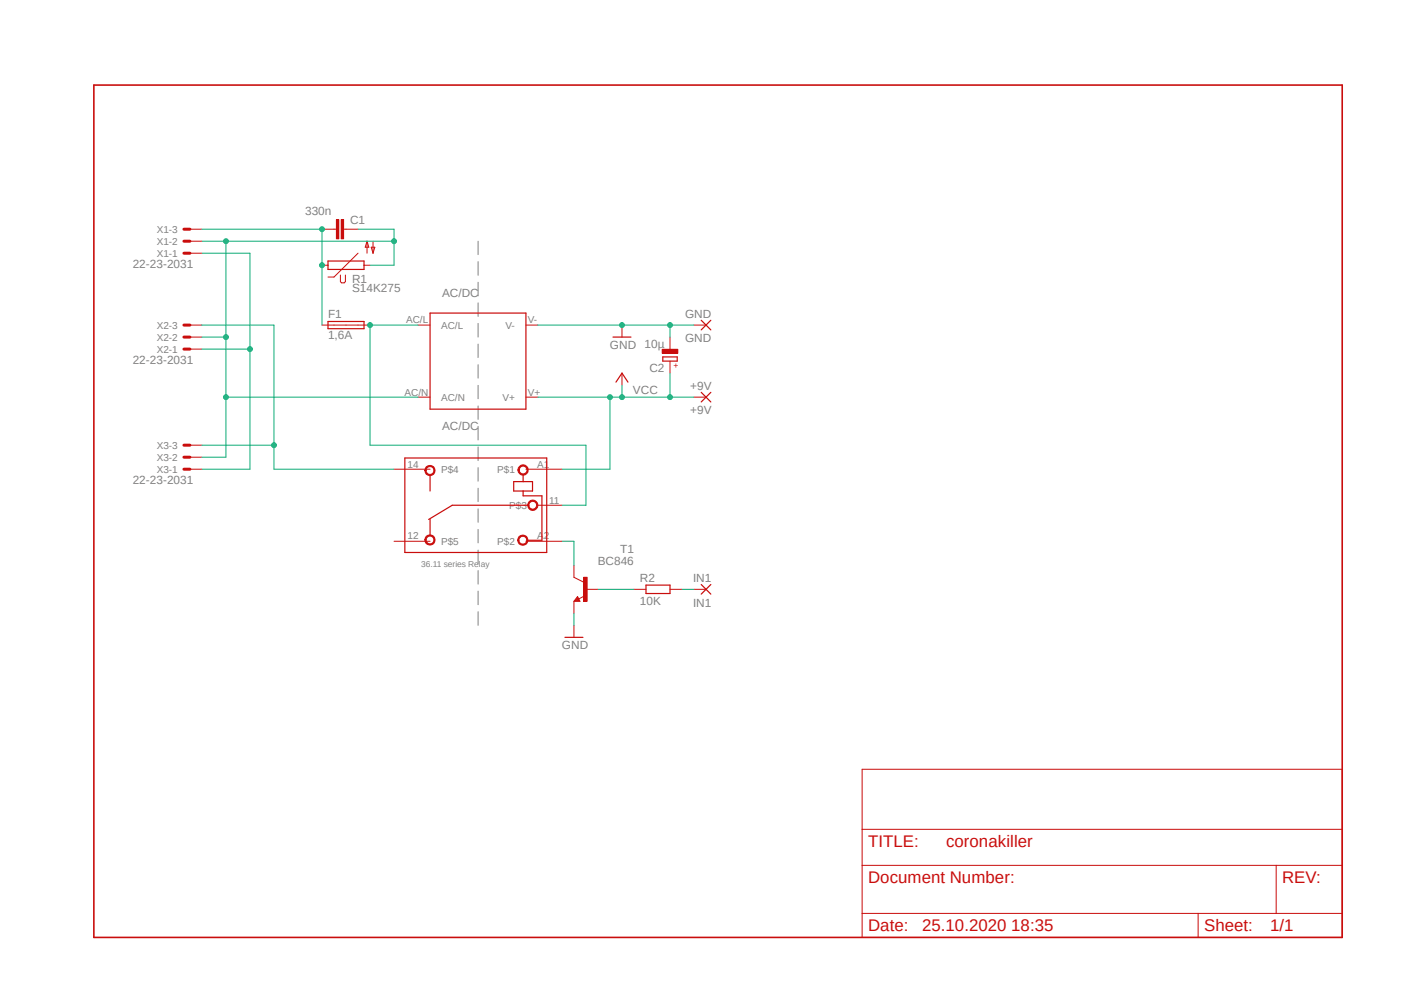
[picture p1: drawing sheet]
<svg xmlns="http://www.w3.org/2000/svg" width="297mm" height="210mm" viewBox="0 0 297 210" stroke-linecap="round" stroke-linejoin="round" font-family="sans-serif">
<path d="M19.3 17.7l265 181.1M284.3 17.7l-265 181.1" fill="none" stroke="#fff" stroke-width=".21"/>
<g fill="none" stroke="#808080" stroke-width=".21">
<path d="M101.1 51v2.8M101.1 55.3v2.9M101.1 59.7v2.9M101.1 64.1v2.8M101.1 68.4v2.9M101.1 72.8v2.8M101.1 77.1v2.9M101.1 81.5v2.8M101.1 85.9v2.8M101.1 90.2v2.8M101.1 94.5v2.9M101.1 98.9v2.9"/>
<path d="M101.1 103.3v2.8M101.1 107.6v2.8M101.1 112v2.8M101.1 116.3v2.9M101.1 120.6v2.9M101.1 125v2.9M101.1 129.4v2.8"/>
</g>
<path d="M19.9 18h264v180.2h-264z" fill="none" stroke="#c90d0c" stroke-width=".34"/>
<g fill="none" stroke="#c90d0c" stroke-width=".21">
<path d="M40.2 53.6h2.5M40.2 51h2.5M40.2 48.5h2.5M70.7 48.5h.5M72.7 48.5h.5M40.2 73.8h2.5M40.2 71.3h2.5M40.2 68.7h2.5M40.2 99.2h2.5M40.2 96.7h2.5M40.2 94.1h2.5M182.4 162.7h101.5v35.5h-101.5z"/>
<path d="M182.4 175.4h101.5M182.4 183h101.5M182.4 193.2h101.5M253.4 193.2v5M270 183v10.2"/>
</g>
<path d="M38.9 53.6h1.3M38.9 51h1.3M38.9 48.5h1.3M38.9 73.8h1.3M38.9 71.3h1.3M38.9 68.7h1.3M38.9 99.2h1.3M38.9 96.7h1.3M38.9 94.1h1.3" fill="none" stroke="#c90d0c" stroke-width=".63"/>
<path d="M71.2 46.4h.5v4.1h-.5z" fill-rule="evenodd" fill="#c90d0c"/>
<path d="M71.2 46.4h.5v4.1h-.5z" fill="none" stroke="#c90d0c" stroke-width=".21"/>
<path d="M72.2 46.4h.5v4.1h-.5z" fill-rule="evenodd" fill="#c90d0c"/>
<g fill="none" stroke="#c90d0c" stroke-width=".21">
<path d="M68.1 48.5h2.6M68.1 56.1h1.3M72 58.2v1.4l.3 .2h.5l.3-.2v-1.4M72.2 46.4h.5v4.1h-.5zM73.2 48.5h2.5M75.7 53.6l-5 5h-1.3M77 56.1h1.3M77.6 51l.4 1.3h-.7zM77.6 51v2.6M78.5 52.3h.8l-.4 1.3zM78.9 51v2.6M68.1 68.7h10.2"/>
<path d="M88.4 68.7h2.6M111.3 68.7h2.5M131.6 68.7v2.6M131.6 78.9v2.5M88.4 84h2.6M111.3 84h2.5"/>
</g>
<path d="M69.4 55.2h7.6v1.8h-7.6zM69.4 68h7.6v1.5h-7.6zM91 66.2h20.3v20.3h-20.3zM129.7 71.3h3.8M85.6 96.9h30.1v19.9h-30.1zM130.3 80.8l1.3-1.9 1.2 1.9M91 100.5v3.3M91 109.9v3.3M108.7 101.9h3.9v1.9h-3.9zM110.7 100.5v1.4M110.7 103.8v1.1h3.9v9.4h-3M111.6 106.8h-15.9l-5 3.1" fill="none" stroke="#c90d0c" stroke-width=".25"/>
<path d="M111.9 106.1a1.08 1.08 0 0 1 1.7 .2 1.08 1.08 0 0 1-.6 1.6 1.08 1.08 0 0 1-1.4-1.1h.3a.83 .83 0 0 1 1.2-.7 .83 .83 0 0 1 .2 1.4 .83 .83 0 0 1-1.4-.4v-.3h-.3z" fill-rule="evenodd" fill="#c90d0c"/>
<path d="M111.9 106.1a1.08 1.08 0 0 1 1.7 .2 1.08 1.08 0 0 1-.6 1.6 1.08 1.08 0 0 1-1.4-1.1h.3a.83 .83 0 0 1 1.2-.7 .83 .83 0 0 1 .2 1.4 .83 .83 0 0 1-1.4-.4v-.3h-.3z" fill="none" stroke="#c90d0c" stroke-width=".21"/>
<path d="M90.2 98.7a1.08 1.08 0 0 1 1.7 .2 1.08 1.08 0 0 1-.6 1.6 1.08 1.08 0 0 1-1.4-1h.2a.85 .85 0 0 1 1.3-.7 .85 .85 0 0 1 .1 1.4 .85 .85 0 0 1-1.3-.4l-.1-.3h-.2z" fill-rule="evenodd" fill="#c90d0c"/>
<path d="M90.2 98.7a1.08 1.08 0 0 1 1.7 .2 1.08 1.08 0 0 1-.6 1.6 1.08 1.08 0 0 1-1.4-1h.2a.85 .85 0 0 1 1.3-.7 .85 .85 0 0 1 .1 1.4 .85 .85 0 0 1-1.3-.4l-.1-.3h-.2z" fill="none" stroke="#c90d0c" stroke-width=".21"/>
<path d="M90.2 113.4a1.08 1.08 0 0 1 1.7 .2 1.08 1.08 0 0 1-.6 1.6 1.08 1.08 0 0 1-1.4-1h.2a.85 .85 0 0 1 1.3-.7 .85 .85 0 0 1 .1 1.4 .85 .85 0 0 1-1.3-.4l-.1-.3h-.2z" fill-rule="evenodd" fill="#c90d0c"/>
<path d="M90.2 113.4a1.08 1.08 0 0 1 1.7 .2 1.08 1.08 0 0 1-.6 1.6 1.08 1.08 0 0 1-1.4-1h.2a.85 .85 0 0 1 1.3-.7 .85 .85 0 0 1 .1 1.4 .85 .85 0 0 1-1.3-.4l-.1-.3h-.2z" fill="none" stroke="#c90d0c" stroke-width=".21"/>
<path d="M109.9 98.6a1.1 1.1 0 0 1 1.7 .3 1.1 1.1 0 0 1-.7 1.6 1.1 1.1 0 0 1-1.3-1.1h.2a.83 .83 0 0 1 1.1-.8 .83 .83 0 0 1 .4 1.3 .83 .83 0 0 1-1.4-.2l-.1-.3h-.2z" fill-rule="evenodd" fill="#c90d0c"/>
<path d="M109.9 98.6a1.1 1.1 0 0 1 1.7 .3 1.1 1.1 0 0 1-.7 1.6 1.1 1.1 0 0 1-1.3-1.1h.2a.83 .83 0 0 1 1.1-.8 .83 .83 0 0 1 .4 1.3 .83 .83 0 0 1-1.4-.2l-.1-.3h-.2z" fill="none" stroke="#c90d0c" stroke-width=".21"/>
<path d="M109.8 113.5a1.08 1.08 0 0 1 1.7 .1 1.08 1.08 0 0 1-.6 1.6 1.08 1.08 0 0 1-1.4-.9h.3a.85 .85 0 0 1 1.2-.8 .85 .85 0 0 1 .2 1.4 .85 .85 0 0 1-1.4-.3v-.3h-.3z" fill-rule="evenodd" fill="#c90d0c"/>
<path d="M83.4 99.2h7.6M111.3 99.2h7.6M83.4 114.5h7.6M109.8 113.5a1.08 1.08 0 0 1 1.7 .1 1.08 1.08 0 0 1-.6 1.6 1.08 1.08 0 0 1-1.4-.9h.3a.85 .85 0 0 1 1.2-.8 .85 .85 0 0 1 .2 1.4 .85 .85 0 0 1-1.4-.3v-.3h-.3zM111.3 114.5h7.6M113.8 106.8h5.1M121.4 122.1l2 1M122.2 126.2l.5 1h-1.3zM123.7 126l-1.3 .7" fill="none" stroke="#c90d0c" stroke-width=".21"/>
<path d="M122.2 126.7l-.2 .2h.4l-.2-.5-.5 .6h.7" fill="none" stroke="#c90d0c" stroke-width=".25"/>
<path d="M123.4 122.1h.8v5.1h-.8z" fill-rule="evenodd" fill="#c90d0c"/>
<path d="M146.8 68.7h2.6M146.8 84h2.6M121.4 119.5v2.6M121.4 127.2v2.5M121.4 132.2v2.6M123.4 122.1h.8v5.1h-.8zM124 124.6h2.5M134.1 124.6h2.6M141.7 124.6h2.6M146.8 124.6h2.6" fill="none" stroke="#c90d0c" stroke-width=".21"/>
<path d="M140.2 75.5h3.1v.9h-3.1zM148.3 67.7l2.1 2.1M150.4 67.7l-2.1 2.1M148.3 83l2.1 2M150.4 83l-2.1 2M119.5 134.8h3.8M136.7 123.7h5v1.8h-5zM148.3 123.6l2.1 2M150.4 123.6l-2.1 2" fill="none" stroke="#c90d0c" stroke-width=".25"/>
<path d="M140.1 73.9h3.3v.8h-3.3z" fill-rule="evenodd" fill="#c90d0c"/>
<path d="M140.1 73.9h3.3v.8h-3.3zM141.7 71.3v2.5M141.7 76.4v2.5" fill="none" stroke="#c90d0c" stroke-width=".21"/>
<path d="M42.7 51h5.1v45.7h-5.1M42.7 71.3h5.1" fill="none" stroke="#0dab76" stroke-width=".21"/>
<circle cx="47.8" cy="71.3" r=".51" fill="#0dab76"/>
<g fill="none" stroke="#0dab76" stroke-width=".21">
<path d="M47.8 51h35.6M75.7 48.5h7.7v7.6h-5.1"/>
<circle cx="47.8" cy="71.3" r=".51"/>
</g>
<circle cx="47.8" cy="51" r=".51" fill="#0dab76"/>
<circle cx="47.8" cy="51" r=".51" fill="none" stroke="#0dab76" stroke-width=".21"/>
<circle cx="83.3" cy="51" r=".51" fill="#0dab76"/>
<g fill="none" stroke="#0dab76" stroke-width=".21">
<path d="M47.8 84h40.6"/>
<circle cx="83.3" cy="51" r=".51"/>
</g>
<circle cx="47.8" cy="84" r=".51" fill="#0dab76"/>
<g fill="none" stroke="#0dab76" stroke-width=".21">
<path d="M42.7 53.6h10.2v45.6h-10.2M42.7 73.8h10.2"/>
<circle cx="47.8" cy="84" r=".51"/>
</g>
<circle cx="52.9" cy="73.8" r=".51" fill="#0dab76"/>
<g fill="none" stroke="#0dab76" stroke-width=".21">
<path d="M42.7 48.5h25.4v7.6"/>
<circle cx="52.9" cy="73.8" r=".51"/>
</g>
<circle cx="68.1" cy="48.5" r=".51" fill="#0dab76"/>
<g fill="none" stroke="#0dab76" stroke-width=".21">
<path d="M68.1 56.1v12.6"/>
<circle cx="68.1" cy="48.5" r=".51"/>
</g>
<circle cx="68.1" cy="56.1" r=".51" fill="#0dab76"/>
<g fill="none" stroke="#0dab76" stroke-width=".21">
<path d="M88.4 68.7h-10.1v25.4h45.7v12.7h-5.1"/>
<circle cx="68.1" cy="56.1" r=".51"/>
</g>
<circle cx="78.3" cy="68.7" r=".51" fill="#0dab76"/>
<g fill="none" stroke="#0dab76" stroke-width=".21">
<path d="M113.8 68.7h27.9"/>
<circle cx="78.3" cy="68.7" r=".51"/>
</g>
<circle cx="131.6" cy="68.7" r=".51" fill="#0dab76"/>
<g fill="none" stroke="#0dab76" stroke-width=".21">
<path d="M146.8 68.7h-5.1v2.6"/>
<circle cx="131.6" cy="68.7" r=".51"/>
</g>
<circle cx="141.7" cy="68.7" r=".51" fill="#0dab76"/>
<g fill="none" stroke="#0dab76" stroke-width=".21">
<path d="M129 84v15.2h-10.1M131.6 81.4v2.6h-17.8M121.4 129.7v2.5"/>
<circle cx="141.7" cy="68.7" r=".51"/>
</g>
<circle cx="129" cy="84" r=".51" fill="#0dab76"/>
<g fill="none" stroke="#0dab76" stroke-width=".21">
<path d="M141.7 84h5.1"/>
<circle cx="129" cy="84" r=".51"/>
</g>
<circle cx="131.6" cy="84" r=".51" fill="#0dab76"/>
<g fill="none" stroke="#0dab76" stroke-width=".21">
<path d="M141.7 78.9v5.1h-10.1"/>
<circle cx="131.6" cy="84" r=".51"/>
</g>
<circle cx="141.7" cy="84" r=".51" fill="#0dab76"/>
<g fill="none" stroke="#0dab76" stroke-width=".21">
<path d="M42.7 68.7h15.3v30.5h25.4M42.7 94.1h15.3M118.9 114.5h2.5v5M126.5 124.6h7.6M144.3 124.6h2.5"/>
<circle cx="141.7" cy="84" r=".51"/>
</g>
<circle cx="57.9" cy="94.1" r=".51" fill="#0dab76"/>
<circle cx="57.9" cy="94.1" r=".51" fill="none" stroke="#0dab76" stroke-width=".21"/>
<g font-size="3.6" fill="#c90d0c">
<text x="183.6" y="179.2">TITLE:</text>
<text x="200.2" y="179.2">coronakiller</text>
<text x="183.6" y="186.8">Document Number:</text>
<text x="271.2" y="186.8">REV:</text>
<text x="183.6" y="197">Date:</text>
<text x="195.1" y="197">25.10.2020 18:35</text>
<text x="254.7" y="197">Sheet:</text>
<text x="268.7" y="197">1/1</text>
</g>
<g font-size="2.5" fill="#808080">
<text x="64.6" y="45.6">330n</text>
<text x="74" y="47.3">C1</text>
<text x="28.1" y="56.7">22-23-2031</text>
<text x="74.5" y="59.8">R1</text>
<text x="74.5" y="61.8">S14K275</text>
<text x="93.5" y="62.9">AC/DC</text>
<text x="69.4" y="71.7">1,6A</text>
<text x="69.4" y="67.4">F1</text>
<text x="144.9" y="67.2">GND</text>
<text x="28.1" y="77">22-23-2031</text>
<text x="129" y="73.8">GND</text>
<text x="136.4" y="73.6">10µ</text>
<text x="144.9" y="72.4">GND</text>
<text x="133.9" y="83.2">VCC</text>
<text x="137.4" y="78.7">C2</text>
<text x="146" y="82.5">+9V</text>
<text x="146" y="87.6">+9V</text>
<text x="93.5" y="90.8">AC/DC</text>
<text x="28.1" y="102.4">22-23-2031</text>
<text x="126.4" y="119.5">BC846</text>
<text x="131.2" y="117">T1</text>
<text x="135.4" y="123.1">R2</text>
<text x="146.6" y="123.1">IN1</text>
<text x="135.4" y="127.9">10K</text>
<text x="146.6" y="128.3">IN1</text>
<text x="118.9" y="137.3">GND</text>
</g>
<g font-size="2.1" fill="#808080">
<text x="33.1" y="51.8">X1-2</text>
<text x="33.1" y="49.2">X1-3</text>
<text x="33.1" y="54.3">X1-1</text>
<text x="33.1" y="69.5">X2-3</text>
<text x="85.9" y="68.4">AC/L</text>
<text x="93.3" y="69.5">AC/L</text>
<text x="106.9" y="69.5">V-</text>
<text x="111.6" y="68.4">V-</text>
<text x="33.1" y="74.6">X2-1</text>
<text x="33.1" y="72.1">X2-2</text>
<text x="85.6" y="83.6">AC/N</text>
<text x="111.6" y="83.6">V+</text>
<text x="93.3" y="84.8">AC/N</text>
<text x="106.3" y="84.8">V+</text>
<text x="33.1" y="94.9">X3-3</text>
<text x="33.1" y="100">X3-1</text>
<text x="33.1" y="97.5">X3-2</text>
<text x="86.2" y="98.9">14</text>
<text x="93.3" y="100">P$4</text>
<text x="105.2" y="100">P$1</text>
<text x="113.6" y="98.9">A1</text>
<text x="107.7" y="107.6">P$3</text>
<text x="116.2" y="106.5">11</text>
<text x="86.2" y="114.1">12</text>
<text x="93.3" y="115.2">P$5</text>
<text x="105.2" y="115.2">P$2</text>
<text x="113.6" y="114.1">A2</text>
</g>
<text font-size="1.8" fill="#c90d0c" x="143.6" y="77.9" transform="rotate(-90 143.6 77.9)">+</text>
<text font-size="1.8" fill="#808080" x="89.1" y="119.8">36.11 series Relay</text>
</svg>
